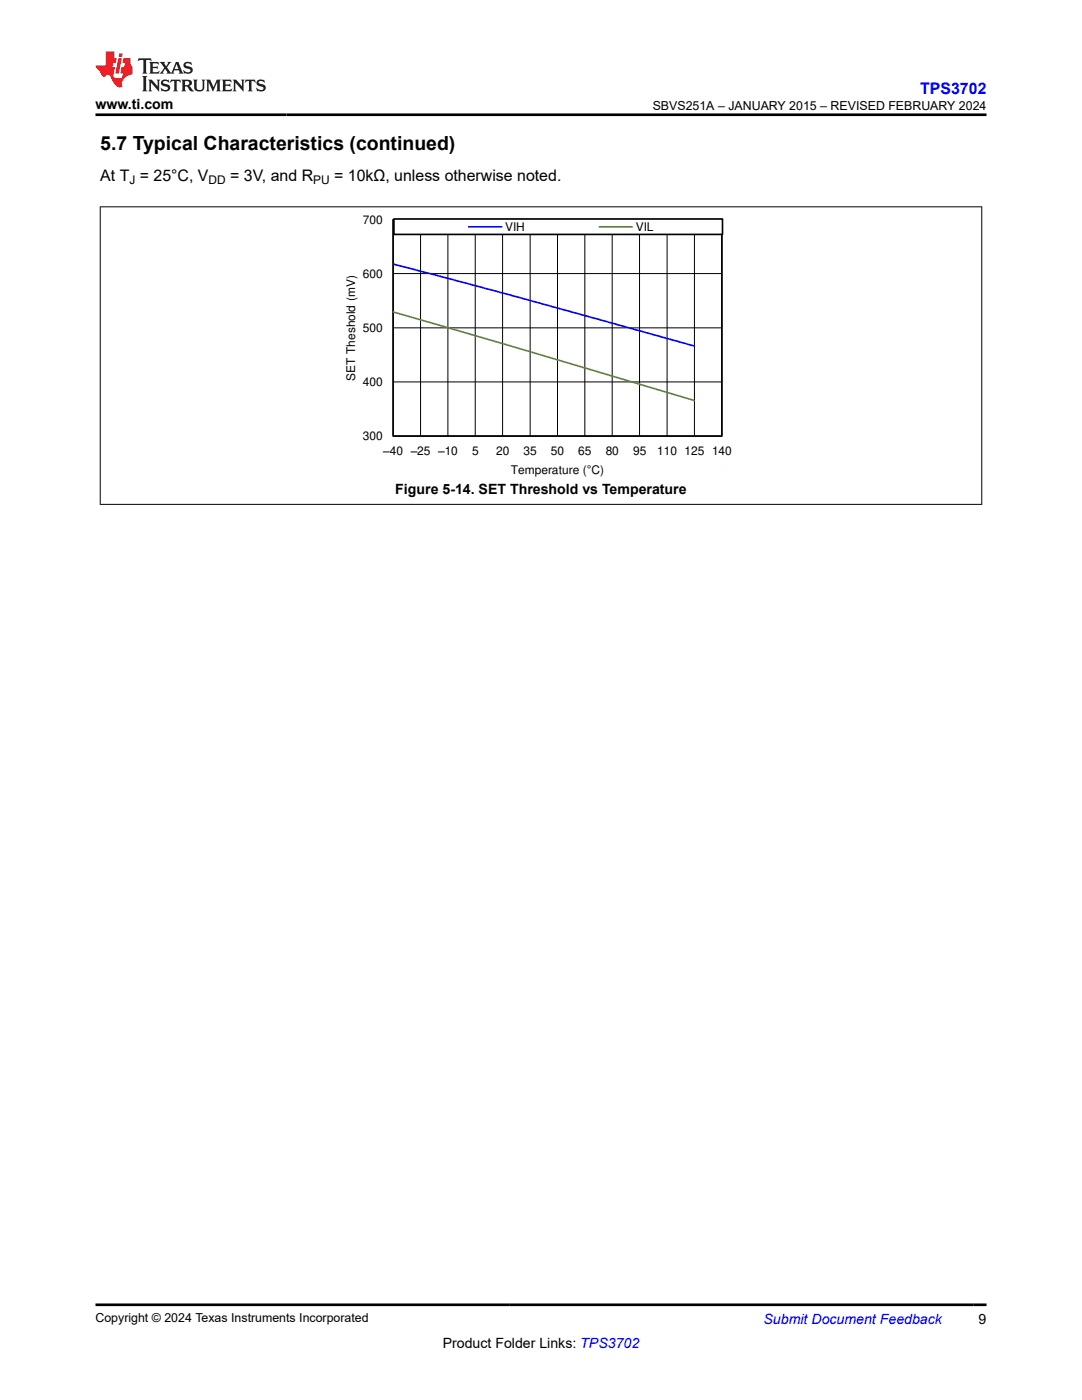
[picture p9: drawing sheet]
<svg xmlns="http://www.w3.org/2000/svg" width="216mm" height="279mm" viewBox="0 0 216 279" stroke-linecap="round" stroke-linejoin="round" font-family="sans-serif">
<g fill="none" stroke="#000" stroke-width=".2">
<path d="M78.5 43.8h65.5v43.2h-65.5zM78.5 54.6h65.5M83.9 43.8v43.2M89.4 43.8v43.2M94.8 43.8v43.2M100.3 43.8v43.2M105.8 43.8v43.2M111.2 43.8v43.2M116.7 43.8v43.2M122.2 43.8v43.2M127.6 43.8v43.2M133.1 43.8v43.2"/>
<path d="M138.6 43.8v43.2M78.5 76.2h65.5M78.5 65.4h65.5"/>
</g>
<path d="M78.4 43.8h65.6v43.2h-65.6z" fill="none" stroke="#000" stroke-width=".33"/>
<path d="M78.4 52.7l23.7 6.3 36.4 10.1" fill="none" stroke="#00f" stroke-width=".33"/>
<path d="M78.4 62.3l23.7 6.8 36.4 10.8" fill="none" stroke="#659832" stroke-width=".33"/>
<path d="M78.6 43.7h65.6v3.1h-65.6z" fill-rule="evenodd" fill="#fff"/>
<path d="M78.6 43.7h65.6v3.1h-65.6z" fill="none" stroke="#000" stroke-width=".33"/>
<path d="M93.5 45.3h6.6" fill="none" stroke="#00f" stroke-width=".33"/>
<path d="M119.6 45.3h6.6" fill="none" stroke="#659832" stroke-width=".33"/>
<path d="M68 42.8v52.3M80.2 42.8h67.7M147.9 42.8v45.4M68 95h6.2M141.7 95h6.2" fill="none" stroke="#fefefe" stroke-width=".2" stroke-dasharray=".4 .1" stroke-linecap="butt"/>
<path d="M19.9 41.3h176.1M20 41.2v59.5M195.9 41.2v59.5M19.9 100.7h176.1" fill="none" stroke="#000" stroke-width=".2"/>
<path d="M27.7 11.6l-.2 .6 .5-.2h.6v.1v2.2l-.2 .4h1l-.2-.4v-2.2v-.1h.5l.5 .2-.1-.6zM29.8 12.4l.2 .3v1.6l-.2 .4h1.9l.1-.6a1.08 1.08 0 0 1-1.3 .2v-.7h.6l.4 .2v-.7l-.4 .2h-.6v-.5l.2-.2a1 1 0 0 1 1 .3l-.1-.5zM31.8 12.4l1 1.1-1 1.2h.9l-.2-.2 .4-.8 .5 .8-.2 .2h1.6l-.2-.2 .1-.5h1l.1 .5-.1 .2h.9l-.2-.4-.8-1.9h-.5l-1 2.1-.8-1.1 .9-1h-.8l.2 .2-.5 .6-.3-.6 .1-.2zM35.2 12.8l.4 1h-.8zM36.8 12.5a.65 .65 0 0 0-.2 .7 .65 .65 0 0 0 .6 .5l.7 .1 .1 .3a.79 .79 0 0 1-.7 .4 .79 .79 0 0 1-.7-.5l.1 .7 .2-.1a.93 .93 0 0 0 1.1 0 .93 .93 0 0 0 .4-.9 1.46 1.46 0 0 0-1.2-.6l-.1-.3a1.09 1.09 0 0 1 1.2 .2l-.2-.6-.1 .1-.6-.2zM28.4 15.2l.2 .4v2.2l-.2 .4h1l-.2-.4v-2.2l.2-.4zM29.6 15.9l.2 .4v1.5l-.2 .4h.8l-.3-.4v-1.3l1.7 1.8v-2l.2-.4h-.8l.2 .2 .1 1.1-1.2-1.3zM32.3 16a.65 .65 0 0 0-.2 .8 .65 .65 0 0 0 .7 .4l.6 .2 .1 .2a.79 .79 0 0 1-.7 .4 .79 .79 0 0 1-.7-.5l.1 .7 .2-.1a.93 .93 0 0 0 1.1 .1 .93 .93 0 0 0 .4-1 1.46 1.46 0 0 0-1.2-.5l-.1-.4a1.09 1.09 0 0 1 1.2 .2l-.2-.6-.1 .1-.6-.1zM34.1 15.9l-.1 .6a.63 .63 0 0 1 .7-.3l.1 1.6-.3 .4h1l-.2-.4v-1.6a.66 .66 0 0 1 .8 .3l-.1-.6zM36.2 15.9l.2 .4v1.5l-.2 .4h.9l-.2-.2v-.7h.5l.1 .2a.79 .79 0 0 0 1.2 .6l-1-.9a.61 .61 0 0 0 .6-.6 .61 .61 0 0 0-.5-.7zM36.9 16.2h.2a.47 .47 0 0 1 .5 .1 .47 .47 0 0 1 .1 .5l-.2 .1-.6 .1zM38.5 15.9l.2 .2a2.27 2.27 0 0 0 .4 2 1.04 1.04 0 0 0 1.7-.7v-1.3l.2-.2h-.8l.2 .4v1.1a.6 .6 0 0 1-.6 .6 .6 .6 0 0 1-.6-.6v-1.1l.3-.4zM41.1 15.9l.2 .4v1.5l-.2 .4h.7l-.2-.4v-1.4l.9 1.9 .8-1.9v1.4l-.2 .4h1l-.3-.4v-1.5l.3-.4h-.8l-.7 1.5-.7-1.5zM44.3 15.9l.2 .4v1.5l-.2 .4h1.9l.1-.6a1.09 1.09 0 0 1-1.3 .2v-.7h.6l.4 .2v-.6l-.4 .2h-.6v-.6l.2-.1a1.01 1.01 0 0 1 1 .3l-.1-.6zM46.4 15.9l.3 .4v1.5l-.3 .4h.8l-.2-.4v-1.3l1.6 1.8v-2l.2-.4h-.7l.2 .2v1.1l-1.2-1.3zM49 15.9l-.1 .6a.63 .63 0 0 1 .8-.3v1.6l-.3 .4h1l-.2-.4v-1.6a.66 .66 0 0 1 .8 .3l-.1-.6zM51.4 16a.65 .65 0 0 0-.2 .8 .65 .65 0 0 0 .6 .4l.6 .2 .2 .2a.79 .79 0 0 1-.8 .4 .79 .79 0 0 1-.6-.5l.1 .7 .2-.1a.93 .93 0 0 0 1 .1 .93 .93 0 0 0 .5-1 1.46 1.46 0 0 0-1.3-.5l-.1-.4a1.09 1.09 0 0 1 1.3 .2l-.2-.6-.2 .1-.5-.1z" fill="#231f20"/>
<path d="M21.1 10.3v2.7h-2.1l.1 .4 .9 1a.95 .95 0 0 0 .9 .9 .59 .59 0 0 1 .6-.4 .59 .59 0 0 1 .5 .3l.4 .8a1.59 1.59 0 0 0 2.1 1.4 1.61 1.61 0 0 1 1-2.3l1-.3-.1-1.5a1.59 1.59 0 0 1-.4-1.7h-1.4l-.2 .9h.5l-.1 .9h-.5l-.2 .9v.3l.4 .1-.2 .9h-.6a.73 .73 0 0 1-1.1-.7l.3-1.5h-.5l.2-.9h.5l.2-.9h-.5v-1.3zM23.6 11.6l-.6 3.1h.7l.6-3.1zM23.8 10.7l-.1 .6h.7l.1-.6z" fill="#ed1c24"/>
<path d="M19 22.9h177.8M19 260.4h177.8" fill="none" stroke="#000" stroke-width=".53"/>
<text font-size="3.9" x="20" y="29.9">5.7 Typical Characteristics (continued)</text>
<text font-size="3.2" fill="#00f" x="183.6" y="18.7">TPS3702</text>
<g font-size="3.2">
<text x="20" y="36.1">At T = 25°C, V</text>
<text x="45.9" y="36.1">= 3V, and R</text>
<text x="66.7" y="36.1">= 10kΩ, unless otherwise noted.</text>
</g>
<g font-size="2.8">
<text x="19" y="21.8">www.ti.com</text>
<text x="78.9" y="98.7">Figure 5-14. SET Threshold vs Temperature</text>
<text x="88.3" y="269">Product Folder Links: TPS3702</text>
<text x="195.3" y="264.2">9</text>
</g>
<text font-size="2.8" fill="#00f" x="152.4" y="264.2">Submit Document Feedback</text>
<g font-size="2.5">
<text x="130.2" y="21.9">SBVS251A – JANUARY 2015 – REVISED FEBRUARY 2024</text>
<text x="19" y="263.9">Copyright © 2024 Texas Instruments Incorporated</text>
</g>
<g font-size="2.4">
<text x="25.8" y="36.7">J</text>
<text x="41.6" y="36.7">DD</text>
<text x="62.5" y="36.7">PU</text>
<text x="72.4" y="44.6">700</text>
<text x="100.8" y="46.1">VIH</text>
<text x="126.8" y="46.1">VIL</text>
<text x="72.4" y="55.4">600</text>
<text x="72.4" y="66.2">500</text>
<text x="70.9" y="75.9" transform="rotate(-90 70.9 75.9)">SET Theshold (mV)</text>
<text x="72.4" y="77">400</text>
<text x="72.4" y="87.8">300</text>
<text x="76.5" y="90.7">±40 ±25 ±10</text>
<text x="94.2" y="90.7">5</text>
<text x="99" y="90.7">20</text>
<text x="101.9" y="94.5">Temperature (ÉC)</text>
<text x="104.5" y="90.7">35</text>
<text x="109.9" y="90.7">50</text>
<text x="115.4" y="90.7">65</text>
<text x="120.9" y="90.7">80</text>
<text x="126.3" y="90.7">95</text>
<text x="131.1" y="90.7">110 125 140</text>
</g>
</svg>
